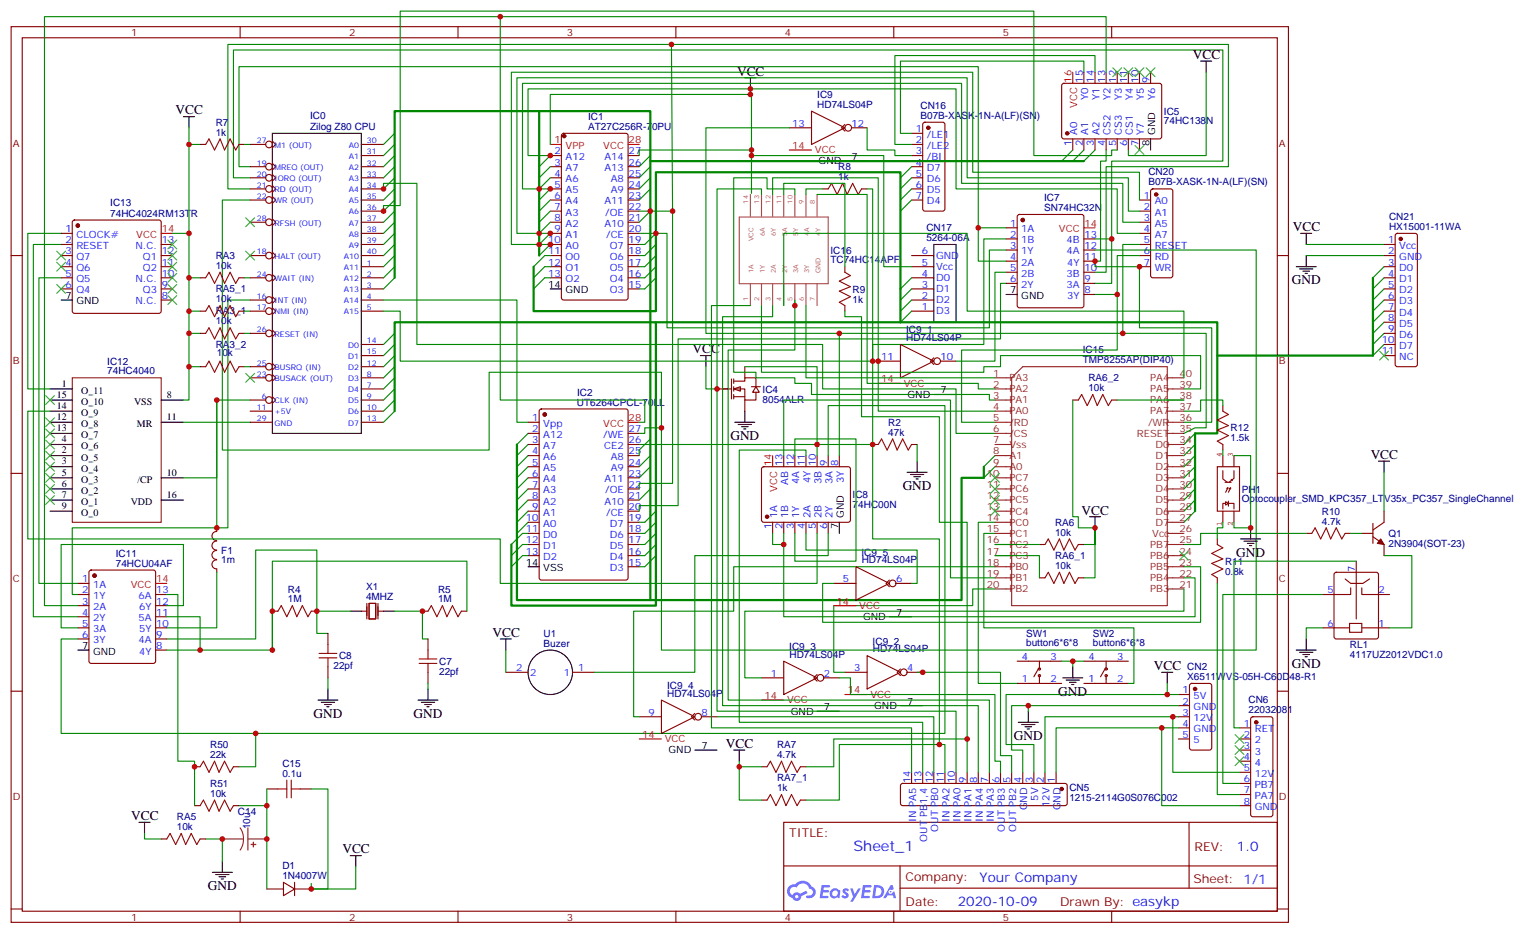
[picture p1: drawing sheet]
# EasyEDA schematic schematic_kcs-01r.json
TITLE: Sheet_1; REV: 1.0; Date: 2020-10-09; Sheet: 1/1; Drawn By: easykp; Company: Your Company

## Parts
C7  22pf  [C0603]
C8  22pf  [C0603]
C14  10u  [CASE-A_3216]
C15  0.1u  [C0603]
CN2  X6511WVS-05H-C60D48-R1  [HDR-SMD_5P-P2.54-V-M-S4.8]
CN5  1215-2114G0S076C002  [HDR-TH_14P-P2.00-V-M]
CN6  22032081  [HDR-TH_8P-P2.54-V-M]
CN16  B07B-XASK-1N-A(LF)(SN)  [CONN-TH_B07B-XASK-1N-A]
CN17  5264-06A  [CONN-TH_6P-P2.50_5264-06A]
CN20  B07B-XASK-1N-A(LF)(SN)  [CONN-TH_B07B-XASK-1N-A]
CN21  HX15001-11WA  [CONN-TH_HX15001-11WA]
D1  1N4007W  [SOD-123_L2.8-W1.8-LS3.7-RD]
F1  1m  [L0603]
IC0  Zilog Z80 CPU  [DIP-40]
IC1  AT27C256R-70PU  [DIP-28-(37X14)]
IC2  UT6264CPCL-70LL  [DIP-28_600MIL]
IC4  8054ALR  [SOT-23_L2.9-W1.3-P0.95-LS2.4-BR]
IC5  74HC138N  [DIP-16_L19.2-W6.6-P2.54-LS7.6-BL]
IC7  SN74HC32N  [DIP-14_L19.0-W7.0-P2.54-LS7.6-BL]
IC8  74HC00N  [DIP-14_L19.0-W7.0-P2.54-LS7.6-BL]
IC9  HD74LS04P  [DIP14]
IC9_1  HD74LS04P  [DIP14]
IC9_2  HD74LS04P  [DIP14]
IC9_3  HD74LS04P  [DIP14]
IC9_4  HD74LS04P  [DIP14]
IC9_5  HD74LS04P  [DIP14]
IC11  74HCU04AF  [SOIC-14_L10.0-W5.5-P1.27-LS7.8-BL]
IC12  74HC4040  [SO16]
IC13  74HC4024RM13TR  [SOIC-14_L8.7-W3.9-P1.27-LS6.0-BL]
IC15  TMP8255AP(DIP40)  [DIP40-2.54-52.3X15.24MM]
IC16  TC74HC14APF  [DIP762W60P254L1975H445Q14N]
PH1  Optocoupler_SMD_KPC357_LTV35x_PC357_SingleChannel  [&#126;]
Q1  2N3904(SOT-23)  [SOT-23-3_L2.9-W1.3-P1.90-LS2.4-TR]
R2  47k  [R0603]
R4  1M  [R0603]
R5  1M  [R0603]
R7  1k  [R0603]
R8  1k  [R0603]
R9  1k  [R0603]
R10  4.7k  [R0603]
R11  0.8k  [R0603]
R12  1.5k  [R0603]
R50  22k  [R0603]
R51  10k  [R0603]
RA3  10k  [R0603]
RA3_1  10k  [R0603]
RA3_2  10k  [R0603]
RA5  10k  [R0603]
RA5_1  10k  [R0603]
RA6  10k  [R0603]
RA6_1  10k  [R0603]
RA6_2  10k  [R0603]
RA7  4.7k  [R0603]
RA7_1  1k  [R0603]
RL1  4117UZ2012VDC1.0  [RELAY-TH_4117UZ2012VDC1.0]
SW1  button6*6*8  [KEY-TH_4P-L6.0-W6.0-P4.50-LS7.5]
SW2  button6*6*8  [KEY-TH_4P-L6.0-W6.0-P4.50-LS7.5]
U1  Buzer  [BUZER PCB]
X1  4MHZ  [HC-49S_L11.0-W4.6-P4.88]

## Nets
GND: C7.1 C8.1 C14.2 CN2.2(GND) CN5.4(GND) CN21.2(GND) IC4.2(S) PH1.2 PH1.3 R2.2 RA5.2 RL1.6 SW1.3 SW2.4
VCC: C15.2 CN2.1(5V) CN5.3(5V) CN5.10(IN PA0) CN17.5(Vcc) CN20.4(A7) CN21.1(Vcc) D1.1 IC1.1(VPP) IC1.2(A12) IC1.27(A14) IC4.1(G) IC5.6(CS1) IC12.8(VSS) IC13.14(VCC) IC16.13(6A) Q1.3(C) R7.1 RA3.1 RA3_1.1 RA3_2.1 RA5.1 RA5_1.1 RA6.2 RA6_1.2 RA6_2.1 RA7.1 RA7_1.1 U1.2
Net-(C7-2): C7.2 R5.1 X1.2(OSC2)
Net-(C8-2): C8.2 IC11.9(4A) R4.2 X1.1(OSC1)
Net-(C14-1): C14.1 C15.1 D1.2 R51.2
Net-(CN2-3): CN2.3(12V) CN5.2(12V) CN6.5(12V)
Net-(CN2-4): CN2.4(GND) CN5.1(GND) CN6.8(GND)
Net-(CN5-5): CN5.5(OUT PB2) IC9_2.4(6Y)
Net-(CN5-6): CN5.6(OUT PB3) IC9_3.2(6Y)
Net-(CN5-7): CN5.7(IN PA3) IC16.5(3A)
Net-(CN5-8): CN5.8(IN PA4) IC16.3(2A)
Net-(CN5-9): CN5.9(IN PA1) R9.1 RA7.2
Net-(CN5-11): CN5.11(IN PA2) IC0.5(A15) IC2.26(CE2) IC4.3(D) IC7.2(1B) IC8.10(3B) IC9_1.11(6A) IC15.4(PA0) IC16.12(6Y) R2.1 R8.2 RA7_1.2
Net-(CN5-12): CN5.12(OUT PB0) IC9_4.8(6Y)
Net-(CN5-13): CN5.13(OUT PB1,4) IC8.11(4Y)
Net-(CN5-14): CN5.14(IN PA5) IC16.1(1A)
Net-(CN6-1): CN6.1(RET) RL1.7
Net-(CN6-6): CN6.6(PB7) RL1.5
Net-(CN6-7): CN6.7(PA7) R11.1
Net-(CN16-1): CN16.1(/LE1) IC5.15(Y0)
Net-(CN16-2): CN16.2(/LE2) IC5.14(Y1)
Net-(CN16-3): CN16.3(/BI) IC9.12(6Y)
Net-(CN20-1): CN20.1(A0) IC1.10(A0)
Net-(CN20-2): CN20.2(A1) IC1.9(A1)
Net-(CN20-3): CN20.3(A5) IC1.5(A5)
Net-(CN20-5): CN20.5(RESET) IC8.8(3Y) IC9.13(6A) IC15.35(RESET)
Net-(CN20-6): CN20.6(RD) IC7.8(3Y) IC15.5(/RD)
Net-(CN20-7): CN20.7(WR) IC0.36(A6) IC5.4(CS2) IC5.5(CS3) IC7.11(4Y) IC15.36(/WR)
Net-(F1-1): F1.1 IC11.10(5Y)
Net-(F1-2): F1.2 IC0.6(CLK (IN)) IC0.16(INT (IN)) IC11.2(1Y) IC12.10(/CP)
Net-(IC0-4): IC0.4(A14) IC2.1(Vpp)
Net-(IC0-17): IC0.17(NMI (IN)) RA5_1.2
Net-(IC0-19): IC0.19(MREQ (OUT)) IC7.1(1A) IC7.4(2A)
Net-(IC0-20): IC0.20(IORQ (OUT)) IC7.9(3A) IC7.13(4B)
Net-(IC0-21): IC0.21(RD (OUT)) IC1.22(/OE) IC2.22(/OE) IC7.10(3B)
Net-(IC0-22): IC0.22(WR (OUT)) IC2.27(/WE) IC7.12(4A)
Net-(IC0-24): IC0.24(WAIT (IN)) RA3.2
Net-(IC0-25): IC0.25(BUSRQ (IN)) RA3_2.2
Net-(IC0-26): IC0.26(RESET (IN)) RA3_1.2
Net-(IC0-27): IC0.27(M1 (OUT)) R7.2
Net-(IC0-29): IC0.29(GND) IC12.11(MR)
Net-(IC0-34): IC0.34(A4) IC15.6(/CS)
Net-(IC1-20): IC1.20(/CE) IC7.3(1Y)
Net-(IC2-20): IC2.20(/CE) IC7.6(2Y)
Net-(IC2-28): IC2.28(VCC) IC5.13(Y2) IC11.3(2A)
Net-(IC7-5): IC7.5(2B) IC9_1.10(6Y)
Net-(IC8-1): IC8.1(1A) IC8.2(1B) IC15.22(PB4)
Net-(IC8-3): IC8.3(1Y) IC8.12(4A)
Net-(IC8-4): IC8.4(2A) IC9_5.6(6Y)
Net-(IC8-5): IC8.5(2B) IC12.14(O_9)
Net-(IC8-6): IC8.6(2Y) U1.1
Net-(IC8-9): IC8.9(3A) IC11.6(3Y) R50.2
Net-(IC8-13): IC8.13(AB) IC15.19(PB1)
Net-(IC9_2-3): IC9_2.3(6A) IC9_5.14(VCC) IC15.20(PB2)
Net-(IC9_3-1): IC9_3.1(6A) IC15.21(PB3)
Net-(IC9_4-9): IC9_4.9(6A) IC15.18(PB0)
Net-(IC9_5-5): IC9_5.5(6A) IC15.23(PB5)
Net-(IC11-1): IC11.1(1A) IC13.5(Q5)
Net-(IC11-4): IC11.4(2Y) IC13.2(RESET)
Net-(IC11-5): IC11.5(3A) IC11.12(6Y)
Net-(IC11-8): IC11.8(4Y) IC11.11(5A) R4.1 R5.2
Net-(IC11-13): IC11.13(6A) R50.1 R51.1
Net-(IC12-1): IC12.1(O_11) IC13.1(CLOCK#)
Net-(IC15-1): IC15.1(PA3) IC16.6(3Y)
Net-(IC15-2): IC15.2(PA2) IC16.8(4Y)
Net-(IC15-3): IC15.3(PA1) IC16.10(5Y)
Net-(IC15-14): IC15.14(PC0) SW1.1
Net-(IC15-15): IC15.15(PC1) SW2.2
Net-(IC15-16): IC15.16(PC2) RA6.1
Net-(IC15-17): IC15.17(PC3) RA6_1.1
Net-(IC15-25): IC15.25(PB7) R10.2
Net-(IC15-37): IC15.37(PA7) R12.2
Net-(IC15-38): IC15.38(PA6) RA6_2.2
Net-(IC15-39): IC15.39(PA5) IC16.2(1Y)
Net-(IC15-40): IC15.40(PA4) IC16.4(2Y)
Net-(IC16-9): IC16.9(4A) R8.1
Net-(IC16-11): IC16.11(5A) R9.2
Net-(PH1-1): PH1.1 R11.2
Net-(PH1-4): PH1.4 R12.1
Net-(Q1-1): Q1.1(E) RL1.1
Net-(Q1-2): Q1.2(B) R10.1

Not connected (* = marked no-connect by the designer): CN2 5; CN6 2* 3* 4*; CN16 4(D7) 5(D6) 6(D5) 7(D4); CN17 1(D3) 2(D2) 3(D1) 4(D0) 6(GND); CN21 3(D0) 4(D1) 5(D2) 6(D3) 7(D4) 8(D5) 9(D6) 10(D7) 11(NC)*; IC0 1(A11) 2(A12) 3(A13) 7(D4) 8(D3) 9(D5) 10(D6) 11(+5V) 12(D2) 13(D7) 14(D0) 15(D1) 18(HALT (OUT))* 23(BUSACK (OUT))* 28(RFSH (OUT))* 30(A0) 31(A1) 32(A2) 33(A3) 35(A5) 37(A7) 38(A8) 39(A9) 40(A10); IC1 3(A7) 4(A6) 6(A4) 7(A3) 8(A2) 11(O0) 12(O1) 13(O2) 14(GND) 15(O3) 16(O4) 17(O5) 18(O6) 19(O7) 21(A10) 23(A11) 24(A9) 25(A8) 26(A13) 28(VCC); IC2 2(A12) 3(A7) 4(A6) 5(A5) 6(A4) 7(A3) 8(A2) 9(A1) 10(A0) 11(D0) 12(D1) 13(D2) 14(VSS) 15(D3) 16(D4) 17(D5) 18(D6) 19(D7) 21(A10) 23(A11) 24(A9) 25(A8); IC5 1(A0) 2(A1) 3(A2) 7(Y7)* 8(GND) 9(Y6)* 10(Y5)* 11(Y4)* 12(Y3)* 16(VCC); IC7 7(GND) 14(VCC); IC8 7(GND) 14(VCC); IC9 7(GND) 14(VCC); IC9_1 7(GND) 14(VCC); IC9_2 7(GND) 14(VCC); IC9_3 7(GND) 14(VCC); IC9_4 7(GND) 14(VCC); IC9_5 7(GND); IC11 7(GND) 14(VCC); IC12 2(O_5)* 3(O_4)* 4(O_6)* 5(O_3)* 6(O_2)* 7(O_1)* 9(O_0) 12(O_8)* 13(O_7)* 15(O_10)* 16(VDD); IC13 3(Q7)* 4(Q6)* 6(Q4)* 7(GND) 8(N.C.)* 9(Q3)* 10(N.C.)* 11(Q2)* 12(Q1)* 13(N.C.)*; IC15 7(Vss) 8(A1) 9(A0) 10(PC7)* 11(PC6)* 12(PC5)* 13(PC4)* 24(PB6)* 26(Vcc) 27(D7) 28(D6) 29(D5) 30(D4) 31(D3) 32(D2) 33(D1) 34(D0); IC16 7(GND) 14(VCC); RL1 2; SW1 2 4; SW2 1 3
